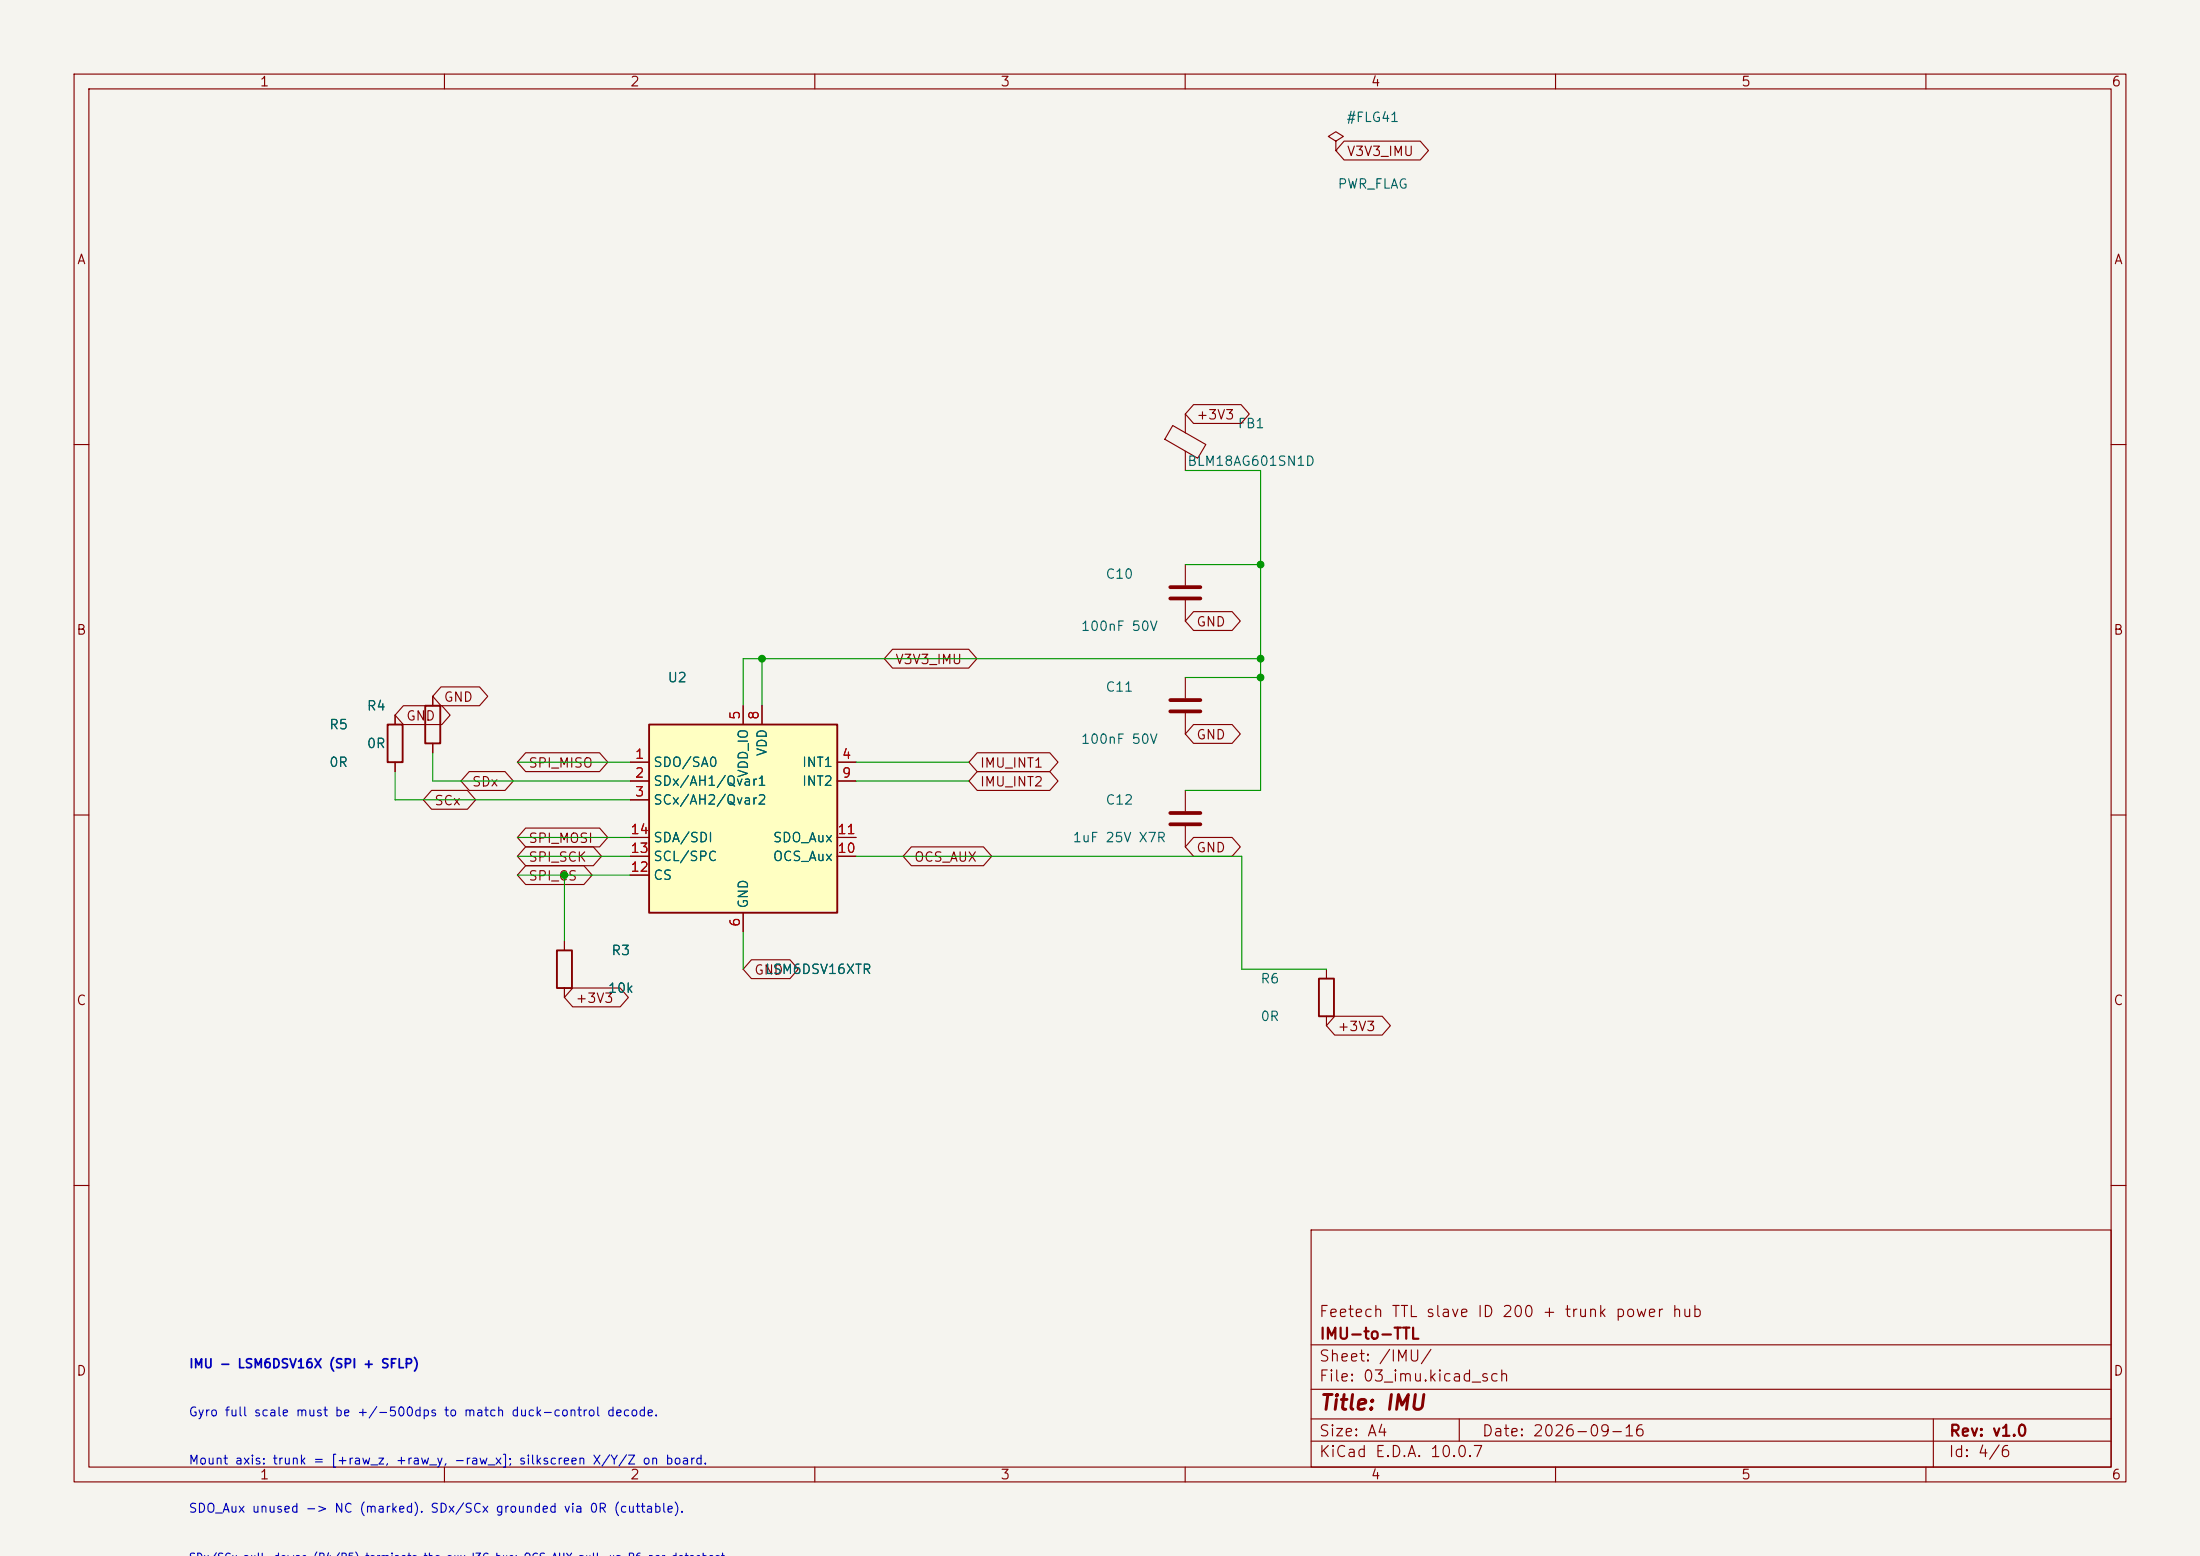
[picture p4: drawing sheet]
(kicad_sch
 (version 20250114)
 (generator "eeschema")
 (generator_version "10.0.6")
 (paper "A4")
 (title_block
  (title "IMU")
  (date "2026-09-16")
  (rev "v1.0")
  (company "IMU-to-TTL")
  (comment 1 "Feetech TTL slave ID 200 + trunk power hub"))
 (lib_symbols
 (symbol "imu_ttl:LSM6DSV16X" (exclude_from_sim no) (in_bom yes) (on_board yes)
   (in_pos_files yes)
   (duplicate_pin_numbers_are_jumpers no)
   (property "Reference" "U" (at -12.7 16.51 0) (effects (font (size 1.27 1.27)) (justify left)))
   (property "Value" "LSM6DSV16XTR" (at -12.7 13.97 0) (effects (font (size 1.27 1.27)) (justify left bottom)))
   (property "Footprint" "imu_ttl:ST_LGA14_3x2.5_P0.5_LSM6DSV16X_TN0018" (at 0 -17.78 0) (effects (font (size 1.27 1.27)) (hide yes)))
   (property "Datasheet" "https://www.st.com/resource/en/datasheet/lsm6dsv16x.pdf" (at 0 0 0) (effects (font (size 1.27 1.27)) (hide yes)))
   (property "Description" "LSM6DSV16X 6-axis IMU with SFLP; exact Microduck body IMU interface requirement" (at 0 0 0) (effects (font (size 1.27 1.27)) (hide yes)))
   (property "MPN" "LSM6DSV16XTR" (at 0 0 0) (effects (font (size 1.27 1.27)) (hide yes)))
   (symbol "LSM6DSV16X_0_1"
    (rectangle (start -12.7 12.7) (end 12.7 -12.7) (stroke (width 0.254) (type default)) (fill (type background))))
   (symbol "LSM6DSV16X_1_1"
    (pin bidirectional line (at -15.24 7.62 0) (length 2.54) (name "SDO/SA0" (effects (font (size 1.27 1.27)))) (number "1" (effects (font (size 1.27 1.27)))))
    (pin passive line (at -15.24 5.08 0) (length 2.54) (name "SDx/AH1/Qvar1" (effects (font (size 1.27 1.27)))) (number "2" (effects (font (size 1.27 1.27)))))
    (pin passive line (at -15.24 2.54 0) (length 2.54) (name "SCx/AH2/Qvar2" (effects (font (size 1.27 1.27)))) (number "3" (effects (font (size 1.27 1.27)))))
    (pin output line (at 15.24 7.62 180) (length 2.54) (name "INT1" (effects (font (size 1.27 1.27)))) (number "4" (effects (font (size 1.27 1.27)))))
    (pin power_in line (at 0 15.24 270) (length 2.54) (name "VDD_IO" (effects (font (size 1.27 1.27)))) (number "5" (effects (font (size 1.27 1.27)))))
    (pin power_in line (at 0 -15.24 90) (length 2.54) (name "GND" (effects (font (size 1.27 1.27)))) (number "6" (effects (font (size 1.27 1.27)))))
    (pin power_in line (at 0 -15.24 90) (length 2.54) (hide yes) (name "GND" (effects (font (size 1.27 1.27)))) (number "7" (effects (font (size 1.27 1.27)))))
    (pin power_in line (at 2.54 15.24 270) (length 2.54) (name "VDD" (effects (font (size 1.27 1.27)))) (number "8" (effects (font (size 1.27 1.27)))))
    (pin output line (at 15.24 5.08 180) (length 2.54) (name "INT2" (effects (font (size 1.27 1.27)))) (number "9" (effects (font (size 1.27 1.27)))))
    (pin input line (at 15.24 -5.08 180) (length 2.54) (name "OCS_Aux" (effects (font (size 1.27 1.27)))) (number "10" (effects (font (size 1.27 1.27)))))
    (pin output line (at 15.24 -2.54 180) (length 2.54) (name "SDO_Aux" (effects (font (size 1.27 1.27)))) (number "11" (effects (font (size 1.27 1.27)))))
    (pin input line (at -15.24 -7.62 0) (length 2.54) (name "CS" (effects (font (size 1.27 1.27)))) (number "12" (effects (font (size 1.27 1.27)))))
    (pin input line (at -15.24 -5.08 0) (length 2.54) (name "SCL/SPC" (effects (font (size 1.27 1.27)))) (number "13" (effects (font (size 1.27 1.27)))))
    (pin bidirectional line (at -15.24 -2.54 0) (length 2.54) (name "SDA/SDI" (effects (font (size 1.27 1.27)))) (number "14" (effects (font (size 1.27 1.27))))))
   (embedded_fonts no))
 (symbol "Device:FerriteBead"
   (pin_numbers (hide yes))
   (pin_names
    (offset 0)) (exclude_from_sim no) (in_bom yes) (on_board yes)
   (in_pos_files yes)
   (duplicate_pin_numbers_are_jumpers no)
   (property "Reference" "FB" (at -3.81 0.635 90) (show_name no) (do_not_autoplace no) (effects (font (size 1.27 1.27))))
   (property "Value" "FerriteBead" (at 3.81 0 90) (show_name no) (do_not_autoplace no) (effects (font (size 1.27 1.27))))
   (property "Footprint" "" (at -1.778 0 90) (show_name no) (do_not_autoplace no) (hide yes) (effects (font (size 1.27 1.27))))
   (property "Datasheet" "" (at 0 0 0) (show_name no) (do_not_autoplace no) (hide yes) (effects (font (size 1.27 1.27))))
   (property "Description" "Ferrite bead" (at 0 0 0) (show_name no) (do_not_autoplace no) (hide yes) (effects (font (size 1.27 1.27))))
   (symbol "FerriteBead_0_1"
    (polyline (pts (xy -2.7686 0.4064) (xy -1.7018 2.2606) (xy 2.7686 -0.3048) (xy 1.6764 -2.159) (xy -2.7686 0.4064)) (stroke (width 0) (type default)) (fill (type none)))
    (polyline (pts (xy 0 1.27) (xy 0 1.2954)) (stroke (width 0) (type default)) (fill (type none)))
    (polyline (pts (xy 0 -1.27) (xy 0 -1.2192)) (stroke (width 0) (type default)) (fill (type none))))
   (symbol "FerriteBead_1_1"
    (pin passive line (at 0 3.81 270) (length 2.54) (name "" (effects (font (size 1.27 1.27)))) (number "1" (effects (font (size 1.27 1.27)))))
    (pin passive line (at 0 -3.81 90) (length 2.54) (name "" (effects (font (size 1.27 1.27)))) (number "2" (effects (font (size 1.27 1.27))))))
   (embedded_fonts no))
 (symbol "Device:C"
   (pin_numbers (hide yes))
   (pin_names
    (offset 0.254)) (exclude_from_sim no) (in_bom yes) (on_board yes)
   (in_pos_files yes)
   (duplicate_pin_numbers_are_jumpers no)
   (property "Reference" "C" (at 0.635 2.54 0) (show_name no) (do_not_autoplace no) (effects (font (size 1.27 1.27)) (justify left)))
   (property "Value" "C" (at 0.635 -2.54 0) (show_name no) (do_not_autoplace no) (effects (font (size 1.27 1.27)) (justify left)))
   (property "Footprint" "" (at 0.9652 -3.81 0) (show_name no) (do_not_autoplace no) (hide yes) (effects (font (size 1.27 1.27))))
   (property "Datasheet" "" (at 0 0 0) (show_name no) (do_not_autoplace no) (hide yes) (effects (font (size 1.27 1.27))))
   (property "Description" "Unpolarized capacitor" (at 0 0 0) (show_name no) (do_not_autoplace no) (hide yes) (effects (font (size 1.27 1.27))))
   (symbol "C_0_1"
    (polyline (pts (xy -2.032 0.762) (xy 2.032 0.762)) (stroke (width 0.508) (type default)) (fill (type none)))
    (polyline (pts (xy -2.032 -0.762) (xy 2.032 -0.762)) (stroke (width 0.508) (type default)) (fill (type none))))
   (symbol "C_1_1"
    (pin passive line (at 0 3.81 270) (length 2.794) (name "" (effects (font (size 1.27 1.27)))) (number "1" (effects (font (size 1.27 1.27)))))
    (pin passive line (at 0 -3.81 90) (length 2.794) (name "" (effects (font (size 1.27 1.27)))) (number "2" (effects (font (size 1.27 1.27))))))
   (embedded_fonts no))
 (symbol "Device:R"
   (pin_numbers (hide yes))
   (pin_names
    (offset 0)) (exclude_from_sim no) (in_bom yes) (on_board yes)
   (in_pos_files yes)
   (duplicate_pin_numbers_are_jumpers no)
   (property "Reference" "R" (at 2.032 0 90) (show_name no) (do_not_autoplace no) (effects (font (size 1.27 1.27))))
   (property "Value" "R" (at 0 0 90) (show_name no) (do_not_autoplace no) (effects (font (size 1.27 1.27))))
   (property "Footprint" "" (at -1.778 0 90) (show_name no) (do_not_autoplace no) (hide yes) (effects (font (size 1.27 1.27))))
   (property "Datasheet" "" (at 0 0 0) (show_name no) (do_not_autoplace no) (hide yes) (effects (font (size 1.27 1.27))))
   (property "Description" "Resistor" (at 0 0 0) (show_name no) (do_not_autoplace no) (hide yes) (effects (font (size 1.27 1.27))))
   (symbol "R_0_1"
    (rectangle (start -1.016 -2.54) (end 1.016 2.54) (stroke (width 0.254) (type default)) (fill (type none))))
   (symbol "R_1_1"
    (pin passive line (at 0 3.81 270) (length 1.27) (name "" (effects (font (size 1.27 1.27)))) (number "1" (effects (font (size 1.27 1.27)))))
    (pin passive line (at 0 -3.81 90) (length 1.27) (name "" (effects (font (size 1.27 1.27)))) (number "2" (effects (font (size 1.27 1.27))))))
   (embedded_fonts no))
 (symbol "power:PWR_FLAG"
   (power global)
   (pin_numbers (hide yes))
   (pin_names
    (offset 0) (hide yes)) (exclude_from_sim no) (in_bom yes) (on_board yes)
   (in_pos_files yes)
   (duplicate_pin_numbers_are_jumpers no)
   (property "Reference" "#FLG" (at 0 1.905 0) (show_name no) (do_not_autoplace no) (hide yes) (effects (font (size 1.27 1.27))))
   (property "Value" "PWR_FLAG" (at 0 3.81 0) (show_name no) (do_not_autoplace no) (effects (font (size 1.27 1.27))))
   (property "Footprint" "" (at 0 0 0) (show_name no) (do_not_autoplace no) (hide yes) (effects (font (size 1.27 1.27))))
   (property "Datasheet" "" (at 0 0 0) (show_name no) (do_not_autoplace no) (hide yes) (effects (font (size 1.27 1.27))))
   (property "Description" "Special symbol for telling ERC where power comes from" (at 0 0 0) (show_name no) (do_not_autoplace no) (hide yes) (effects (font (size 1.27 1.27))))
   (symbol "PWR_FLAG_0_0"
    (pin power_out line (at 0 0 90) (length 0) (name "" (effects (font (size 1.27 1.27)))) (number "1" (effects (font (size 1.27 1.27))))))
   (symbol "PWR_FLAG_0_1"
    (polyline (pts (xy 0 0) (xy 0 1.27) (xy -1.016 1.905) (xy 0 2.54) (xy 1.016 1.905) (xy 0 1.27)) (stroke (width 0) (type default)) (fill (type none))))
   (embedded_fonts no)))
 (symbol
  (lib_id "power:PWR_FLAG")
  (at 180.34 20.32 0)
  (unit 1)
  (exclude_from_sim no)
  (in_bom no)
  (on_board yes)
  (dnp no)
  (property "Reference" "#FLG41"
  (at 185.34 15.82 0)
  (effects
  (font (size 1.27 1.27))))
  (property "Value" "PWR_FLAG"
  (at 185.34 24.82 0)
  (effects
  (font (size 1.27 1.27))))
  (property "Footprint" ""
  (at 180.34 20.32 0)
  (effects
  (font (size 1.27 1.27)) (hide yes)))
  (property "Datasheet" "~"
  (at 180.34 20.32 0)
  (effects
  (font (size 1.27 1.27)) (hide yes)))
  (property "Description" ""
  (at 180.34 20.32 0)
  (effects
  (font (size 1.27 1.27)) (hide yes)))
  (pin "1"))(global_label "V3V3_IMU"
  (shape bidirectional)
  (at 180.34 20.32 0)
  (fields_autoplaced yes)
  (effects
  (font (size 1.27 1.27)) (justify left)))
 (symbol
  (lib_id "imu_ttl:LSM6DSV16X")
  (at 100.33 110.49 0)
  (unit 1)
  (exclude_from_sim no)
  (in_bom yes)
  (on_board yes)
  (dnp no)
  (property "Reference" "U2"
  (at 91.44 91.44 0)
  (effects
  (font (size 1.27 1.27))))
  (property "Value" "LSM6DSV16XTR"
  (at 110.49 130.81 0)
  (effects
  (font (size 1.27 1.27))))
  (property "Footprint" "imu_ttl:ST_LGA14_3x2.5_P0.5_LSM6DSV16X_TN0018"
  (at 100.33 110.49 0)
  (effects
  (font (size 1.27 1.27)) (hide yes)))
  (property "Datasheet" "~"
  (at 100.33 110.49 0)
  (effects
  (font (size 1.27 1.27)) (hide yes)))
  (property "Description" "SFLP hardware fusion; quaternion + gyro ±500dps"
  (at 100.33 110.49 0)
  (effects
  (font (size 1.27 1.27)) (hide yes)))
  (property "MPN" "LSM6DSV16XTR"
  (at 100.33 110.49 0)
  (effects
  (font (size 1.27 1.27)) (hide yes)))
  (property "LCSC" "C5267406"
  (at 100.33 110.49 0)
  (effects
  (font (size 1.27 1.27)) (hide yes)))
  (pin "1")
  (pin "2")
  (pin "3")
  (pin "4")
  (pin "5")
  (pin "6")
  (pin "7")
  (pin "8")
  (pin "9")
  (pin "10")
  (pin "11")
  (pin "12")
  (pin "13")
  (pin "14"))
 (symbol
  (lib_id "Device:FerriteBead")
  (at 160.02 59.69 0)
  (unit 1)
  (exclude_from_sim no)
  (in_bom yes)
  (on_board yes)
  (dnp no)
  (property "Reference" "FB1"
  (at 168.92 57.15 0)
  (effects
  (font (size 1.27 1.27))))
  (property "Value" "BLM18AG601SN1D"
  (at 168.92 62.23 0)
  (effects
  (font (size 1.27 1.27))))
  (property "Footprint" "Inductor_SMD:L_0603_1608Metric"
  (at 160.02 59.69 0)
  (effects
  (font (size 1.27 1.27)) (hide yes)))
  (property "Datasheet" "~"
  (at 160.02 59.69 0)
  (effects
  (font (size 1.27 1.27)) (hide yes)))
  (property "Description" "IMU supply isolation 600R@100MHz"
  (at 160.02 59.69 0)
  (effects
  (font (size 1.27 1.27)) (hide yes)))
  (property "MPN" "BLM18AG601SN1D"
  (at 160.02 59.69 0)
  (effects
  (font (size 1.27 1.27)) (hide yes)))
  (property "LCSC" "C19330"
  (at 160.02 59.69 0)
  (effects
  (font (size 1.27 1.27)) (hide yes)))
  (pin "1")
  (pin "2"))
 (symbol
  (lib_id "Device:C")
  (at 160.02 80.01 0)
  (unit 1)
  (exclude_from_sim no)
  (in_bom yes)
  (on_board yes)
  (dnp no)
  (property "Reference" "C10"
  (at 151.13 77.47 0)
  (effects
  (font (size 1.27 1.27))))
  (property "Value" "100nF 50V"
  (at 151.13 84.51 0)
  (effects
  (font (size 1.27 1.27))))
  (property "Footprint" "Capacitor_SMD:C_0603_1608Metric"
  (at 160.02 80.01 0)
  (effects
  (font (size 1.27 1.27)) (hide yes)))
  (property "Datasheet" "~"
  (at 160.02 80.01 0)
  (effects
  (font (size 1.27 1.27)) (hide yes)))
  (property "Description" "U2 VDD decoupling"
  (at 160.02 80.01 0)
  (effects
  (font (size 1.27 1.27)) (hide yes)))
  (property "MPN" "CC0603KRX7R9BB104"
  (at 160.02 80.01 0)
  (effects
  (font (size 1.27 1.27)) (hide yes)))
  (property "LCSC" "C14663"
  (at 160.02 80.01 0)
  (effects
  (font (size 1.27 1.27)) (hide yes)))
  (pin "1")
  (pin "2"))
 (symbol
  (lib_id "Device:C")
  (at 160.02 95.25 0)
  (unit 1)
  (exclude_from_sim no)
  (in_bom yes)
  (on_board yes)
  (dnp no)
  (property "Reference" "C11"
  (at 151.13 92.71 0)
  (effects
  (font (size 1.27 1.27))))
  (property "Value" "100nF 50V"
  (at 151.13 99.75 0)
  (effects
  (font (size 1.27 1.27))))
  (property "Footprint" "Capacitor_SMD:C_0603_1608Metric"
  (at 160.02 95.25 0)
  (effects
  (font (size 1.27 1.27)) (hide yes)))
  (property "Datasheet" "~"
  (at 160.02 95.25 0)
  (effects
  (font (size 1.27 1.27)) (hide yes)))
  (property "Description" "U2 VDD_IO decoupling"
  (at 160.02 95.25 0)
  (effects
  (font (size 1.27 1.27)) (hide yes)))
  (property "MPN" "CC0603KRX7R9BB104"
  (at 160.02 95.25 0)
  (effects
  (font (size 1.27 1.27)) (hide yes)))
  (property "LCSC" "C14663"
  (at 160.02 95.25 0)
  (effects
  (font (size 1.27 1.27)) (hide yes)))
  (pin "1")
  (pin "2"))
 (symbol
  (lib_id "Device:C")
  (at 160.02 110.49 0)
  (unit 1)
  (exclude_from_sim no)
  (in_bom yes)
  (on_board yes)
  (dnp no)
  (property "Reference" "C12"
  (at 151.13 107.95 0)
  (effects
  (font (size 1.27 1.27))))
  (property "Value" "1uF 25V X7R"
  (at 151.13 113.03 0)
  (effects
  (font (size 1.27 1.27))))
  (property "Footprint" "Capacitor_SMD:C_0603_1608Metric"
  (at 160.02 110.49 0)
  (effects
  (font (size 1.27 1.27)) (hide yes)))
  (property "Datasheet" "~"
  (at 160.02 110.49 0)
  (effects
  (font (size 1.27 1.27)) (hide yes)))
  (property "Description" "post-FB bulk"
  (at 160.02 110.49 0)
  (effects
  (font (size 1.27 1.27)) (hide yes)))
  (property "MPN" "CL10B105KA8NNNC"
  (at 160.02 110.49 0)
  (effects
  (font (size 1.27 1.27)) (hide yes)))
  (property "LCSC" "C29936"
  (at 160.02 110.49 0)
  (effects
  (font (size 1.27 1.27)) (hide yes)))
  (pin "1")
  (pin "2"))
 (symbol
  (lib_id "Device:R")
  (at 76.20 130.81 180)
  (unit 1)
  (exclude_from_sim no)
  (in_bom yes)
  (on_board yes)
  (dnp no)
  (property "Reference" "R3"
  (at 83.82 128.27 0)
  (effects
  (font (size 1.27 1.27))))
  (property "Value" "10k"
  (at 83.82 133.35 0)
  (effects
  (font (size 1.27 1.27))))
  (property "Footprint" "Resistor_SMD:R_0603_1608Metric"
  (at 54.61 80.01 0)
  (effects
  (font (size 1.27 1.27)) (hide yes)))
  (property "Datasheet" "~"
  (at 54.61 80.01 0)
  (effects
  (font (size 1.27 1.27)) (hide yes)))
  (property "Description" "CS idle high; no I2C strays during reset"
  (at 54.61 80.01 0)
  (effects
  (font (size 1.27 1.27)) (hide yes)))
  (property "MPN" "0603WAF1002T5E"
  (at 54.61 80.01 0)
  (effects
  (font (size 1.27 1.27)) (hide yes)))
  (property "LCSC" "C25804"
  (at 54.61 80.01 0)
  (effects
  (font (size 1.27 1.27)) (hide yes)))
  (pin "1")
  (pin "2"))
 (symbol
  (lib_id "Device:R")
  (at 58.42 97.79 180)
  (unit 1)
  (exclude_from_sim no)
  (in_bom yes)
  (on_board yes)
  (dnp no)
  (property "Reference" "R4"
  (at 50.80 95.25 0)
  (effects
  (font (size 1.27 1.27))))
  (property "Value" "0R"
  (at 50.80 100.33 0)
  (effects
  (font (size 1.27 1.27))))
  (property "Footprint" "Resistor_SMD:R_0603_1608Metric"
  (at 54.61 149.86 0)
  (effects
  (font (size 1.27 1.27)) (hide yes)))
  (property "Datasheet" "~"
  (at 54.61 149.86 0)
  (effects
  (font (size 1.27 1.27)) (hide yes)))
  (property "Description" "pin2 SDx must be grounded (ST)"
  (at 54.61 149.86 0)
  (effects
  (font (size 1.27 1.27)) (hide yes)))
  (property "MPN" "0603WAF0000T5E"
  (at 54.61 149.86 0)
  (effects
  (font (size 1.27 1.27)) (hide yes)))
  (property "LCSC" "C21189"
  (at 54.61 149.86 0)
  (effects
  (font (size 1.27 1.27)) (hide yes)))
  (pin "1")
  (pin "2"))
 (symbol
  (lib_id "Device:R")
  (at 53.34 100.33 180)
  (unit 1)
  (exclude_from_sim no)
  (in_bom yes)
  (on_board yes)
  (dnp no)
  (property "Reference" "R5"
  (at 45.72 97.79 0)
  (effects
  (font (size 1.27 1.27))))
  (property "Value" "0R"
  (at 45.72 102.87 0)
  (effects
  (font (size 1.27 1.27))))
  (property "Footprint" "Resistor_SMD:R_0603_1608Metric"
  (at 54.61 170.18 0)
  (effects
  (font (size 1.27 1.27)) (hide yes)))
  (property "Datasheet" "~"
  (at 54.61 170.18 0)
  (effects
  (font (size 1.27 1.27)) (hide yes)))
  (property "Description" "pin3 SCx must be grounded (ST)"
  (at 54.61 170.18 0)
  (effects
  (font (size 1.27 1.27)) (hide yes)))
  (property "MPN" "0603WAF0000T5E"
  (at 54.61 170.18 0)
  (effects
  (font (size 1.27 1.27)) (hide yes)))
  (property "LCSC" "C21189"
  (at 54.61 170.18 0)
  (effects
  (font (size 1.27 1.27)) (hide yes)))
  (pin "1")
  (pin "2"))
 (symbol
  (lib_id "Device:R")
  (at 179.07 134.62 0)
  (unit 1)
  (exclude_from_sim no)
  (in_bom yes)
  (on_board yes)
  (dnp no)
  (property "Reference" "R6"
  (at 171.45 132.08 0)
  (effects
  (font (size 1.27 1.27))))
  (property "Value" "0R"
  (at 171.45 137.16 0)
  (effects
  (font (size 1.27 1.27))))
  (property "Footprint" "Resistor_SMD:R_0603_1608Metric"
  (at 160.02 134.62 0)
  (effects
  (font (size 1.27 1.27)) (hide yes)))
  (property "Datasheet" "~"
  (at 160.02 134.62 0)
  (effects
  (font (size 1.27 1.27)) (hide yes)))
  (property "Description" "OCS_Aux conservative tie (initial-review fix)"
  (at 160.02 134.62 0)
  (effects
  (font (size 1.27 1.27)) (hide yes)))
  (property "MPN" "0603WAF0000T5E"
  (at 160.02 134.62 0)
  (effects
  (font (size 1.27 1.27)) (hide yes)))
  (property "LCSC" "C21189"
  (at 160.02 134.62 0)
  (effects
  (font (size 1.27 1.27)) (hide yes)))
  (pin "1")
  (pin "2"))
 (wire
  (pts (xy 69.85 102.87) (xy 85.09 102.87))
  (stroke (width 0) (type default)))
 (wire
  (pts (xy 58.42 105.41) (xy 85.09 105.41))
  (stroke (width 0) (type default)))
 (wire
  (pts (xy 53.34 107.95) (xy 85.09 107.95))
  (stroke (width 0) (type default)))
 (wire
  (pts (xy 69.85 113.03) (xy 85.09 113.03))
  (stroke (width 0) (type default)))
 (wire
  (pts (xy 69.85 115.57) (xy 85.09 115.57))
  (stroke (width 0) (type default)))
 (wire
  (pts (xy 69.85 118.11) (xy 85.09 118.11))
  (stroke (width 0) (type default)))
 (wire
  (pts (xy 58.42 101.60) (xy 58.42 105.41))
  (stroke (width 0) (type default)))
 (wire
  (pts (xy 53.34 104.14) (xy 53.34 107.95))
  (stroke (width 0) (type default)))
 (wire
  (pts (xy 76.20 118.11) (xy 76.20 127.00))
  (stroke (width 0) (type default)))
 (wire
  (pts (xy 100.33 95.25) (xy 100.33 88.90))
  (stroke (width 0) (type default)))
 (wire
  (pts (xy 102.87 95.25) (xy 102.87 88.90))
  (stroke (width 0) (type default)))
 (wire
  (pts (xy 100.33 88.90) (xy 170.18 88.90))
  (stroke (width 0) (type default)))
 (wire
  (pts (xy 170.18 63.50) (xy 170.18 106.68))
  (stroke (width 0) (type default)))
 (wire
  (pts (xy 160.02 63.50) (xy 170.18 63.50))
  (stroke (width 0) (type default)))
 (wire
  (pts (xy 160.02 76.20) (xy 170.18 76.20))
  (stroke (width 0) (type default)))
 (wire
  (pts (xy 160.02 91.44) (xy 170.18 91.44))
  (stroke (width 0) (type default)))
 (wire
  (pts (xy 160.02 106.68) (xy 170.18 106.68))
  (stroke (width 0) (type default)))
 (wire
  (pts (xy 115.57 102.87) (xy 130.81 102.87))
  (stroke (width 0) (type default)))
 (wire
  (pts (xy 115.57 105.41) (xy 130.81 105.41))
  (stroke (width 0) (type default)))
 (wire
  (pts (xy 115.57 115.57) (xy 167.64 115.57))
  (stroke (width 0) (type default)))
 (wire
  (pts (xy 167.64 115.57) (xy 167.64 130.81))
  (stroke (width 0) (type default)))
 (wire
  (pts (xy 167.64 130.81) (xy 179.07 130.81))
  (stroke (width 0) (type default)))
 (wire
  (pts (xy 100.33 125.73) (xy 100.33 130.81))
  (stroke (width 0) (type default)))
 (junction (at 76.20 118.11) (diameter 0) (color 0 0 0 0))
 (junction (at 170.18 76.20) (diameter 0) (color 0 0 0 0))
 (junction (at 102.87 88.90) (diameter 0) (color 0 0 0 0))
 (junction (at 170.18 88.90) (diameter 0) (color 0 0 0 0))
 (junction (at 170.18 91.44) (diameter 0) (color 0 0 0 0))
 (global_label "SPI_MISO"
  (shape bidirectional)
  (at 69.85 102.87 0)
  (fields_autoplaced yes)
  (effects (font (size 1.27 1.27)) (justify left)))
 (global_label "SDx"
  (shape bidirectional)
  (at 62.23 105.41 0)
  (fields_autoplaced yes)
  (effects (font (size 1.27 1.27)) (justify left)))
 (global_label "SCx"
  (shape bidirectional)
  (at 57.15 107.95 0)
  (fields_autoplaced yes)
  (effects (font (size 1.27 1.27)) (justify left)))
 (global_label "SPI_MOSI"
  (shape bidirectional)
  (at 69.85 113.03 0)
  (fields_autoplaced yes)
  (effects (font (size 1.27 1.27)) (justify left)))
 (global_label "SPI_SCK"
  (shape bidirectional)
  (at 69.85 115.57 0)
  (fields_autoplaced yes)
  (effects (font (size 1.27 1.27)) (justify left)))
 (global_label "SPI_CS"
  (shape bidirectional)
  (at 69.85 118.11 0)
  (fields_autoplaced yes)
  (effects (font (size 1.27 1.27)) (justify left)))
 (global_label "GND"
  (shape bidirectional)
  (at 58.42 93.98 0)
  (fields_autoplaced yes)
  (effects (font (size 1.27 1.27)) (justify left)))
 (global_label "GND"
  (shape bidirectional)
  (at 53.34 96.52 0)
  (fields_autoplaced yes)
  (effects (font (size 1.27 1.27)) (justify left)))
 (global_label "+3V3"
  (shape bidirectional)
  (at 76.20 134.62 0)
  (fields_autoplaced yes)
  (effects (font (size 1.27 1.27)) (justify left)))
 (global_label "V3V3_IMU"
  (shape bidirectional)
  (at 119.38 88.90 0)
  (fields_autoplaced yes)
  (effects (font (size 1.27 1.27)) (justify left)))
 (global_label "+3V3"
  (shape bidirectional)
  (at 160.02 55.88 0)
  (fields_autoplaced yes)
  (effects (font (size 1.27 1.27)) (justify left)))
 (global_label "GND"
  (shape bidirectional)
  (at 160.02 83.82 0)
  (fields_autoplaced yes)
  (effects (font (size 1.27 1.27)) (justify left)))
 (global_label "GND"
  (shape bidirectional)
  (at 160.02 99.06 0)
  (fields_autoplaced yes)
  (effects (font (size 1.27 1.27)) (justify left)))
 (global_label "GND"
  (shape bidirectional)
  (at 160.02 114.30 0)
  (fields_autoplaced yes)
  (effects (font (size 1.27 1.27)) (justify left)))
 (global_label "IMU_INT1"
  (shape bidirectional)
  (at 130.81 102.87 0)
  (fields_autoplaced yes)
  (effects (font (size 1.27 1.27)) (justify left)))
 (global_label "IMU_INT2"
  (shape bidirectional)
  (at 130.81 105.41 0)
  (fields_autoplaced yes)
  (effects (font (size 1.27 1.27)) (justify left)))
 (global_label "OCS_AUX"
  (shape bidirectional)
  (at 121.92 115.57 0)
  (fields_autoplaced yes)
  (effects (font (size 1.27 1.27)) (justify left)))
 (global_label "GND"
  (shape bidirectional)
  (at 100.33 130.81 0)
  (fields_autoplaced yes)
  (effects (font (size 1.27 1.27)) (justify left)))
 (global_label "+3V3"
  (shape bidirectional)
  (at 179.07 138.43 0)
  (fields_autoplaced yes)
  (effects (font (size 1.27 1.27)) (justify left)))
 (no_connect (at 115.57 113.03))

 (text "IMU - LSM6DSV16X (SPI + SFLP)"
  (exclude_from_sim no) (at 25.40 185.0 0)
  (effects (font (size 1.2 1.2) (bold yes)) (justify left bottom)))
 (text "Gyro full scale must be +/-500dps to match duck-control decode."
  (exclude_from_sim no) (at 25.40 191.5 0)
  (effects (font (size 1.2 1.2)) (justify left bottom)))
 (text "Mount axis: trunk = [+raw_z, +raw_y, -raw_x]; silkscreen X/Y/Z on board."
  (exclude_from_sim no) (at 25.40 198.0 0)
  (effects (font (size 1.2 1.2)) (justify left bottom)))
 (text "SDO_Aux unused -> NC (marked). SDx/SCx grounded via 0R (cuttable)."
  (exclude_from_sim no) (at 25.40 204.5 0)
  (effects (font (size 1.2 1.2)) (justify left bottom)))
 (text "SDx/SCx pull-downs (R4/R5) terminate the aux I3C bus; OCS_AUX pull-up R6 per datasheet"
  (at 25.40 211.0 0)
  (effects (font (size 1 1)) (justify left bottom)))
(embedded_fonts no))
